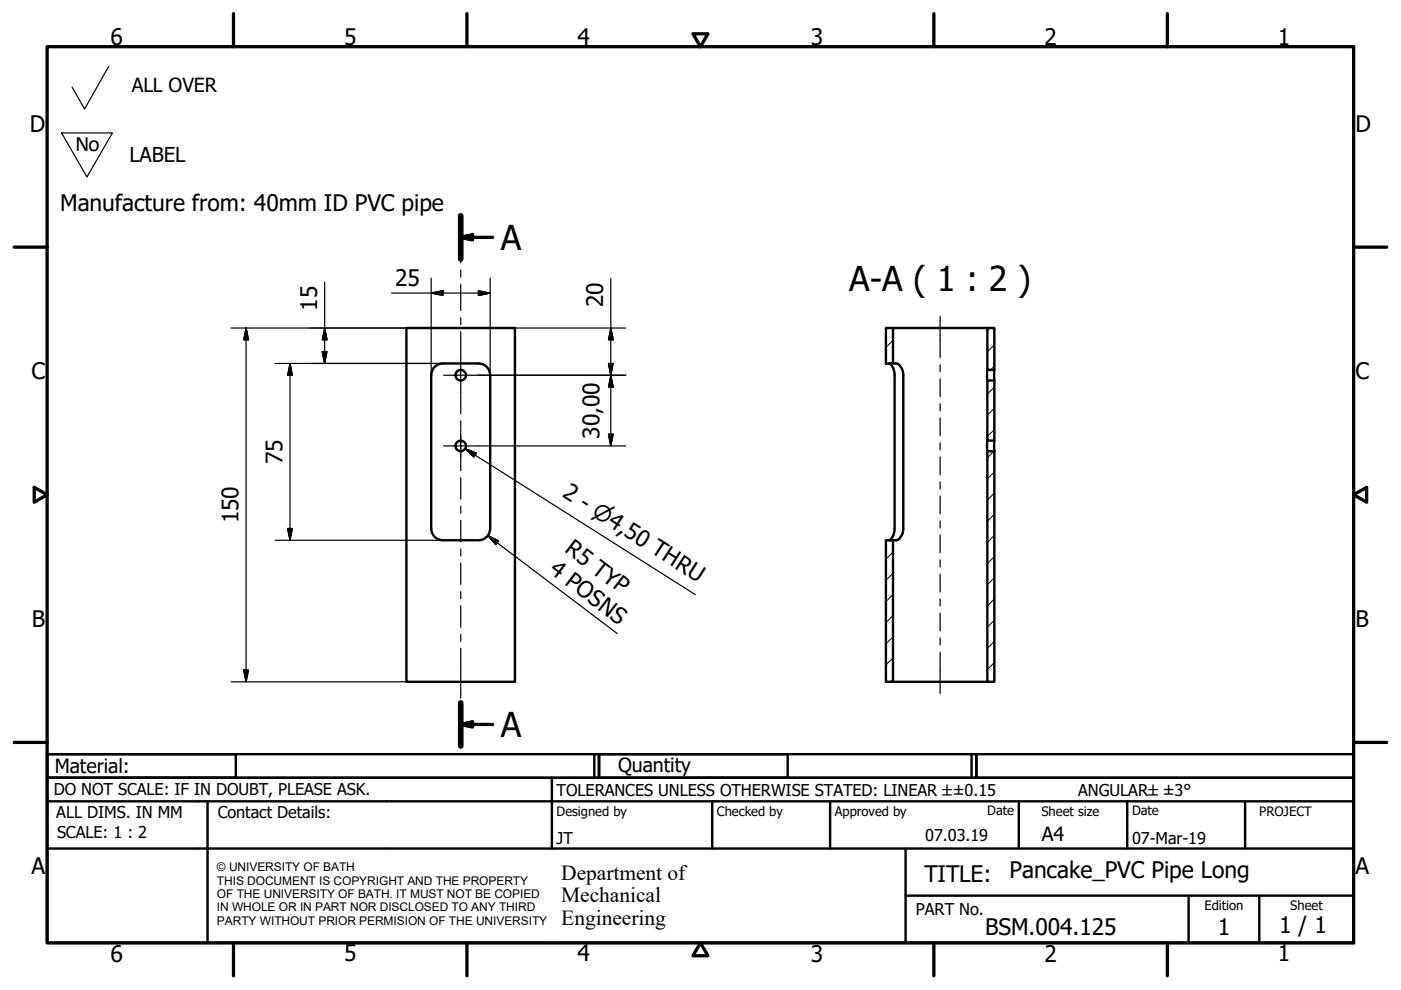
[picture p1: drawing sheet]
<svg xmlns="http://www.w3.org/2000/svg" width="297mm" height="210mm" viewBox="0 0 297 210" stroke-linecap="round" stroke-linejoin="round" font-family="sans-serif">
<!-- layer: Hatch (ISO) -->
<g fill="none" stroke="#000" stroke-width=".21">
<path d="M189.3 76.6l-.4 .5M189.3 72.2l-1.5 1.5M209.9 69.5l-.6 .6M210.8 77.6l-.8 .8M210.8 73.1l-1.5 1.5M210.7 95.7l-1.4 1.4M210.8 91.1l-1.5 1.5M210.8 86.6l-1.5 1.5M210.8 82.1l-1.5 1.5M189.3 117l-1.5 1.5M210.8 118l-1.5 1.5M210.8 113.5l-1.5 1.5"/>
<path d="M210.8 109l-1.5 1.5M210.8 104.5l-1.5 1.5M210.8 100l-1.5 1.6M189.3 139.5l-1.5 1.5M189.3 135l-1.5 1.5M189.3 130.5l-1.5 1.5M189.3 126l-1.5 1.5M189.3 121.6l-1.5 1.4M210.8 136l-1.5 1.5M210.8 131.5l-1.5 1.5M210.8 127l-1.5 1.5M210.8 122.5l-1.5 1.5"/>
<path d="M189.3 144l-.5 .6M210.8 140.5l-1.5 1.5"/>
</g>
<!-- layer: Visible (ISO) -->
<g fill="none" stroke="#000" stroke-width=".51">
<path d="M86.2 69.5h23v75.1h-23zM92.2 77.8a2.39 2.39 0 0 1 1.7-.7h7.5a2.49 2.49 0 0 1 2.5 2.5v32.4a2.49 2.49 0 0 1-2.5 2.5h-7.5a2.49 2.49 0 0 1-2.5-2.5v-32.4a2.57 2.57 0 0 1 .8-1.8zM187.8 69.5h1.5v7.6h-1.5zM188.5 77.1a2.51 2.51 0 0 1 1.2 2.5v32.4a2.51 2.51 0 0 1-1.2 2.5M189.3 77.1a1.94 1.94 0 0 1 2.2 2v32.9a2.49 2.49 0 0 1-1.4 2.5h-.8M189.3 69.5h20M209.3 69.5h1.5v8.9h-1.5zM209.3 78.4v2.3M210.8 78.4v2.3M209.3 95.7h1.5v48.9h-1.5zM209.3 80.7h1.5v12.7h-1.5zM209.3 93.4v2.3"/>
<path d="M210.8 93.4v2.3M187.8 114.5h1.5v30.1h-1.5zM189.3 144.6h20"/>
<circle cx="97.7" cy="79.6" r="1.12"/>
<circle cx="97.7" cy="94.5" r="1.12"/>
</g>
<!-- layer: Section Line (ISO) -->
<path d="M97.7 45.8v9.1M97.7 149v9.2" fill="none" stroke="#000" stroke-width="1.2"/>
<path d="M97.7 50.3l2.5-.5v1zM97.7 50.3h6.8M97.7 153.6l2.5-.5v1zM97.7 153.6h6.8" fill="none" stroke="#000" stroke-width=".7"/>
<path d="M97.7 50.3l2.5-.5zM97.7 50.3l2.5-.5v1zM97.7 153.6l2.5-.5zM97.7 153.6l2.5-.5v1z" fill="#000" stroke="#000" stroke-width=".7"/>
<!-- layer: Border (ISO) -->
<g fill="none" stroke="#000" stroke-width=".7">
<path d="M10 9.9h277v190h-277zM49.5 2.9v7M99 2.9v7M146.9 7.2h3.2l-1.6 2.7zM198 2.9v7M247.5 2.9v7M3 52.4h7M287 52.4h7M7.3 103.3l2.7 1.6-2.7 1.6zM287 104.9l2.8-1.6v3.2zM3 157.4h7M287 157.4h7"/>
<path d="M49.5 199.9v7M99 199.9v7M148.5 199.9l1.6 2.7h-3.2zM198 199.9v7M247.5 199.9v7"/>
</g>
<!-- layer: Title (ISO) -->
<g fill="none" stroke="#000" stroke-width=".51">
<path d="M10 159.9h40v5h-40zM10 159.9h117v5h-117zM126 159.9v5M127 159.9h40v5h-40zM127 159.9h80v5h-80zM206 159.9v5M207 159.9h80v5h-80zM10 169.9v-5h277v5M10 169.9h277v30h-277zM10 179.9h277M44 169.9v30M117 164.9v15"/>
<path d="M151 169.9v10M176 169.9v10M192 179.9v20M216 169.9v10M239 169.9v10M264 169.9v10M192 189.9h95M252 189.9v10M267 189.9v10"/>
</g>
<!-- layer: Sketch Geometry (ISO) -->
<path d="M23.1 14.1l-5.2 9-2.6-4.6M13.1 28.2h10.7l-5.4 9.3z" fill="none" stroke="#000" stroke-width=".25"/>
<!-- layer: Center Mark (ISO) -->
<path d="M94 79.6h7.3M94 94.5h7.3M97.7 90.9v7.3" fill="none" stroke="#000" stroke-width=".25"/>
<!-- layer: Centerline (ISO) -->
<g fill="none" stroke="#000" stroke-width=".25">
<path d="M97.7 50.2v5.5M97.7 57.2v1.6M97.7 60.3v5.5M97.7 67.3v1.5M97.7 70.3v17.4M199.3 67v8.8M199.3 77.3v1.5M97.7 89.2v1.5M97.7 92.2v4.6M97.7 98.3v1.5M199.3 80.3v3.8M199.3 85.6v1.5"/>
<path d="M199.3 88.6v3.8M199.3 93.9v1.5M199.3 96.9v3.8M97.7 101.3v4.5M97.7 107.3v1.5M97.7 110.3v4.6M97.7 116.4v1.5M97.7 119.4v4.5M199.3 102.2v1.5M199.3 105.2v3.7M199.3 110.4v1.5M199.3 113.4v3.8"/>
<path d="M199.3 118.7v1.5M97.7 125.4v1.6M97.7 128.5v4.5M97.7 134.5v1.5M97.7 137.5v10.5M199.3 121.7v3.8M199.3 127v1.5M199.3 130v3.8M199.3 135.3v1.5M199.3 138.3v8.8M97.7 149.5v1.5M97.7 152.5v1"/>
</g>
<!-- layer: Dimension (ISO) -->
<g fill="none" stroke="#000" stroke-width=".25">
<path d="M68.8 59.8v17.3M91.4 59v20.6M103.9 59v20.6M129.5 59.1v35.4M49 69.5h37.2M52.2 69.5l.5 2.5h-1zM52.2 69.5v75.1M58.3 77.1h35.6M61.5 77.1l.5 2.5h-1zM61.5 77.1v37.4M68.3 74.6h1l-.5 2.5zM68.8 69.5l.5 2.5h-1z"/>
<path d="M83 62.1h20.9M91.4 62.1l2.5-.4v.9zM101.3 79.6h31.4M101.4 61.7l2.5 .4-2.5 .5zM109.2 69.5h23.5M129 77.1h1l-.5 2.5zM129.5 69.5l.5 2.5h-1zM129.5 79.6l.5 2.5h-1zM101.3 94.5h31.4M129 92h1l-.5 2.5zM58.3 114.5h35.6M61 112h1l-.5 2.5z"/>
<path d="M103.4 113.6l2.3 1.1-.6 .8zM103.4 113.6l27.5 20.7M49 144.6h37.2M51.7 142h1l-.5 2.6z"/>
</g>
<g fill="#000" stroke="#000" stroke-width=".25">
<path d="M52.2 69.5l.5 2.5zM52.2 69.5l.5 2.5h-1zM61.5 77.1l.5 2.5zM61.5 77.1l.5 2.5h-1zM68.3 74.6l.5 2.5zM68.3 74.6h1l-.5 2.5zM68.8 69.5l.5 2.5zM68.8 69.5l.5 2.5h-1zM91.4 62.1l2.5-.4zM91.4 62.1l2.5-.4v.9zM101.4 62.6l2.5-.5zM101.4 61.7l2.5 .4-2.5 .5z"/>
<path d="M129 77.1l.5 2.5zM129 77.1h1l-.5 2.5zM129.5 69.5l.5 2.5zM129.5 69.5l.5 2.5h-1zM129 92l.5 2.5zM129 92h1l-.5 2.5zM129.5 79.6l.5 2.5zM129.5 79.6l.5 2.5h-1zM61 112l.5 2.5zM61 112h1l-.5 2.5zM103.4 113.6l2.3 1.1zM103.4 113.6l2.3 1.1-.6 .8z"/>
<path d="M51.7 142l.5 2.6zM51.7 142h1l-.5 2.6z"/>
</g>
<!-- layer: Symbol (ISO) -->
<path d="M98.6 95.2l2.4 .9-.5 .8zM98.6 95.2l48.8 30.9" fill="none" stroke="#000" stroke-width=".25"/>
<path d="M98.6 95.2l2.4 .9zM98.6 95.2l2.4 .9-.5 .8z" fill="#000" stroke="#000" stroke-width=".25"/>
<g font-size="7.3">
<text x="106.2" y="53">A</text>
<text x="180.1" y="61.6">A-A ( 1 : 2 )</text>
<text x="106.2" y="156.2">A</text>
</g>
<g font-size="4.8">
<text x="23.4" y="9.5">6</text>
<text x="72.9" y="9.5">5</text>
<text x="122.4" y="9.5">4</text>
<text x="171.9" y="9.5">3</text>
<text x="221.4" y="9.5">2</text>
<text x="270.9" y="9.5">1</text>
<text x="6.3" y="27.9">D</text>
<text x="287.4" y="27.9">D</text>
<text x="12.8" y="44.8">Manufacture from: 40mm ID PVC pipe</text>
<text x="67.2" y="65.8" transform="rotate(-90 67.2 65.8)">15</text>
<text x="83.8" y="60.6">25</text>
<text x="127.9" y="65.1" transform="rotate(-90 127.9 65.1)">20</text>
<text x="6.7" y="80.4">C</text>
<text x="287.4" y="80.4">C</text>
<text x="127.1" y="93" transform="rotate(-90 127.1 93)">30,00</text>
<text x="59.9" y="98.4" transform="rotate(-90 59.9 98.4)">75</text>
<text x="119" y="105.3" transform="rotate(32 119 105.3)">2 - ⌀4,50 THRU</text>
<text x="50.6" y="111" transform="rotate(-90 50.6 111)">150</text>
<text x="119.5" y="116.9" transform="rotate(37 119.5 116.9)">R5 TYP</text>
<text x="116.2" y="121.3" transform="rotate(37 116.2 121.3)">4 POSNS</text>
<text x="6.8" y="132.9">B</text>
<text x="287.4" y="132.9">B</text>
<text x="6.7" y="185.4">A</text>
<text x="287.4" y="185.4">A</text>
<text x="196" y="187">TITLE:</text>
<text x="214.1" y="186.2">Pancake_PVC Pipe Long</text>
<text x="271.2" y="197.9">1 / 1</text>
<text x="23.4" y="203.9">6</text>
<text x="72.9" y="203.8">5</text>
<text x="122.4" y="203.8">4</text>
<text x="171.9" y="203.9">3</text>
<text x="208.9" y="198.2">BSM.004.125</text>
<text x="221.4" y="203.9">2</text>
<text x="258.2" y="198.2">1</text>
<text x="270.9" y="203.8">1</text>
</g>
<text font-size="4.7" x="16" y="32">No</text>
<g font-size="4.6">
<text x="119" y="186.5">Department of</text>
<text x="119" y="191.3">Mechanical</text>
<text x="119" y="196">Engineering</text>
</g>
<text font-size="4.3" x="27.4" y="34.4">LABEL</text>
<g font-size="4.1">
<text x="27.9" y="19.5">ALL OVER</text>
<text x="11.6" y="163.9">Material:</text>
<text x="131" y="163.7">Quantity</text>
<text x="220.9" y="178.4">A4</text>
</g>
<g font-size="3.5">
<text x="11.4" y="168.5">DO NOT SCALE: IF IN DOUBT, PLEASE ASK.</text>
<text x="11.9" y="173.5">ALL DIMS. IN MM</text>
<text x="46.2" y="173.5">Contact Details:</text>
<text x="118" y="168.8">TOLERANCES UNLESS OTHERWISE STATED: LINEAR ±±0.15</text>
<text x="228.6" y="168.8">ANGULAR±±3°</text>
<text x="12.1" y="177.6">SCALE: 1 : 2</text>
<text x="118" y="178.9">JT</text>
<text x="196.2" y="178.3">07.03.19</text>
<text x="240" y="178.9">07-Mar-19</text>
<text x="194.2" y="194.1">PART No.</text>
</g>
<g font-size="2.8">
<text x="118" y="173">Designed by</text>
<text x="152" y="173">Checked by</text>
<text x="177" y="173">Approved by</text>
<text x="209.3" y="172.9">Date</text>
<text x="220.8" y="173">Sheet size</text>
<text x="240" y="172.9">Date</text>
<text x="267" y="172.9">PROJECT</text>
<text x="255.4" y="193">Edition</text>
<text x="273.6" y="193">Sheet</text>
</g>
<g font-size="2.5">
<text x="46" y="184.7">© UNIVERSITY OF BATH</text>
<text x="46" y="187.6">THIS DOCUMENT IS COPYRIGHT AND THE PROPERTY</text>
<text x="46" y="190.4">OF THE UNIVERSITY OF BATH. IT MUST NOT BE COPIED</text>
<text x="46" y="193.2">IN WHOLE OR IN PART NOR DISCLOSED TO ANY THIRD</text>
<text x="46" y="196.1">PARTY WITHOUT PRIOR PERMISION OF THE UNIVERSITY</text>
</g>
</svg>
